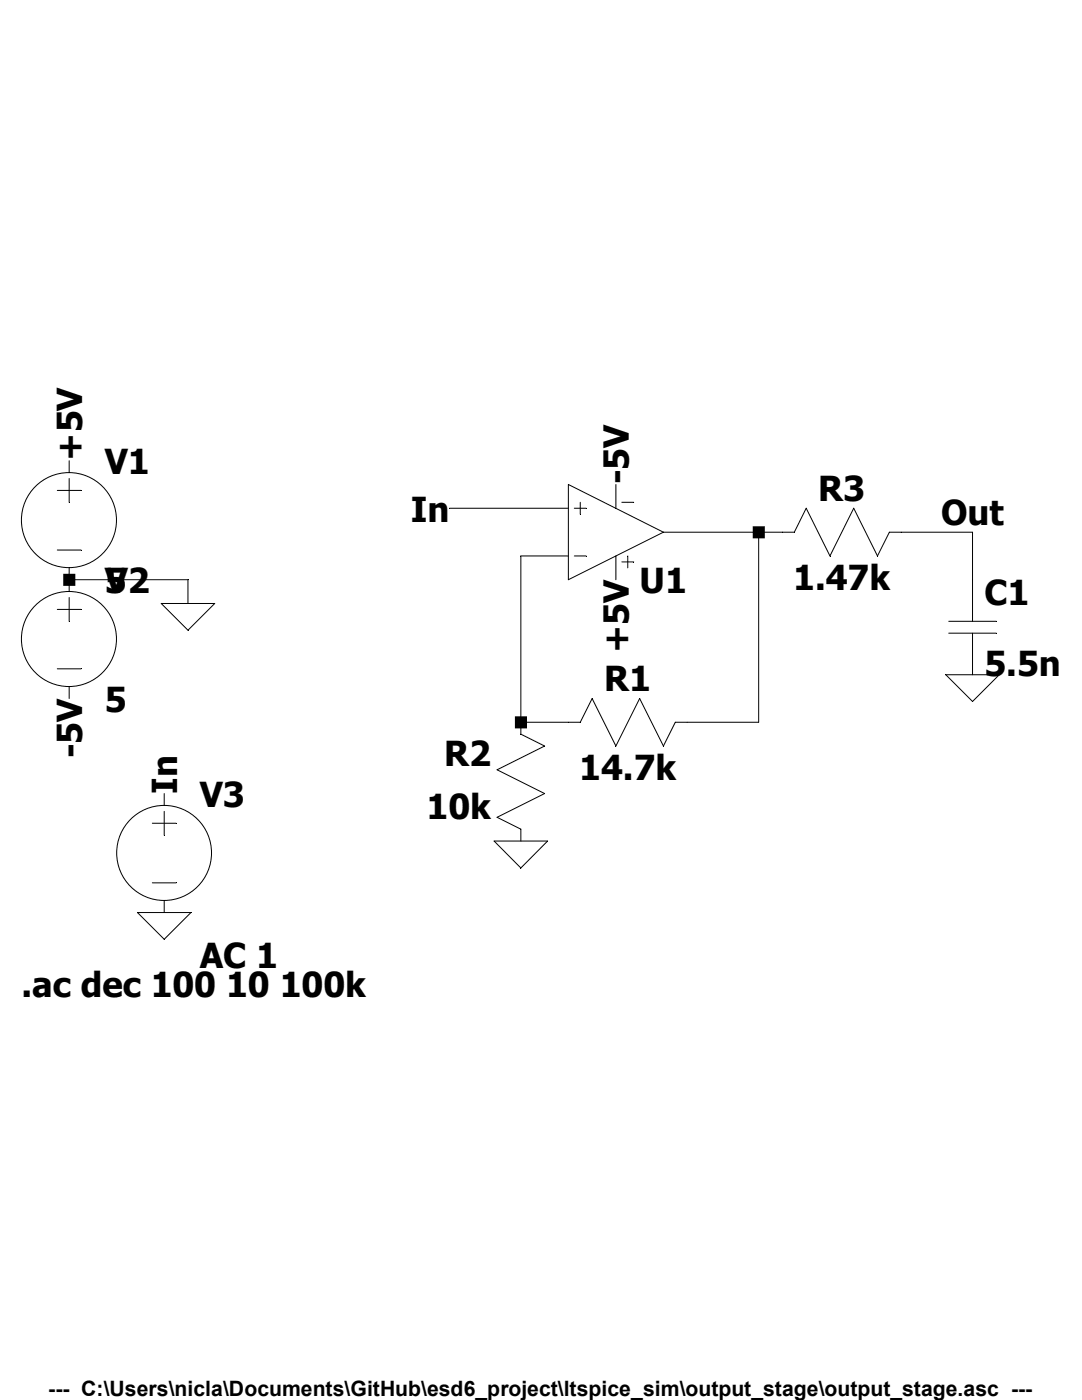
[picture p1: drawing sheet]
<svg xmlns="http://www.w3.org/2000/svg" width="216mm" height="279mm" viewBox="0 0 216 279" stroke-linecap="round" stroke-linejoin="round" font-family="sans-serif">
<g fill="none" stroke="#000" stroke-width=".2">
<path d="M11.4 97.9h4.8M13.8 91.9v2.4M13.8 95.5v4.7M113.4 96.7l19 9.5-19 9.5zM122.9 96.7v4.7M11.4 109.8h4.8M13.8 113.3v4.8M13.8 119.3v4.7M13.8 115.7h23.7v4.7M89.7 101.4h23.7M113.4 111h-9.5v35.5l4.8 2.4-9.5 4.7 9.5 4.8-9.5 4.7 4.7 2.4v2.4M114.6 111h2.4"/>
<path d="M114.6 101.4h2.4M115.8 100.2v2.4M122.9 111v4.7M124.1 112.1h2.3M124.1 100.2h2.3M125.3 111v2.3M132.4 106.2h26.1l2.4-4.8 4.7 9.6 4.7-9.6 4.8 9.6 2.4-4.8h16.6v17.8M151.4 106.2v37.9h-16.7l-2.3 4.8-4.8-9.5-4.7 9.5-4.7-9.5-2.4 4.7h-11.9M11.4 121.6h4.8M11.4 133.5h4.8M13.8 137v2.4M32.2 120.4h10.6l-5.3 5.4z"/>
<path d="M188.7 134.7h10.7l-5.3 5.3zM189.3 124h9.5M189.3 126.4h9.5M194.1 126.4v8.3M32.8 158.4v2.3M30.4 164.3h4.7M30.4 176.2h4.7M32.8 161.9v4.8M32.8 179.7v2.4M98.6 167.9h10.7l-5.4 5.3zM27.4 182.1h10.7l-5.3 5.4z"/>
<circle cx="13.8" cy="103.8" r="9.5"/>
<circle cx="13.8" cy="127.5" r="9.5"/>
<circle cx="32.7" cy="170.2" r="9.5"/>
</g>
<path d="M12.6 114.5h2.4v2.4h-2.4zM102.7 143h2.5v2.4h-2.5zM150.2 105h2.4v2.4h-2.4z" fill-rule="evenodd" fill="#000"/>
<g font-size="6.9">
<text x="16.4" y="91.9" transform="rotate(-90 16.4 91.9)">+5V</text>
<text x="20.9" y="94.7">V1</text>
<text x="125.5" y="96.7" transform="rotate(-90 125.5 96.7)">-5V</text>
<text x="163.3" y="100">R3</text>
<text x="82" y="104.1">In</text>
<text x="187.8" y="104.8">Out</text>
<text x="20.9" y="118.4">5</text>
<text x="20.9" y="118.4">V2</text>
<text x="127.6" y="118.4">U1</text>
<text x="158.3" y="117.8">1.47k</text>
<text x="196.4" y="120.8">C1</text>
<text x="125.5" y="130.3" transform="rotate(-90 125.5 130.3)">+5V</text>
<text x="120.6" y="138">R1</text>
<text x="196.4" y="135">5.5n</text>
<text x="20.9" y="142.1">5</text>
<text x="16.4" y="151.3" transform="rotate(-90 16.4 151.3)">-5V</text>
<text x="88.6" y="152.8">R2</text>
<text x="115.6" y="155.7">14.7k</text>
<text x="35.3" y="158.4" transform="rotate(-90 35.3 158.4)">In</text>
<text x="39.9" y="161.1">V3</text>
<text x="85.1" y="163.4">10k</text>
<text x="39.9" y="193.1">AC 1</text>
<text x="4.3" y="199.1">.ac dec 100 10 100k</text>
</g>
<text font-size="4.2" x="9.6" y="278.7">--- C:\Users\nicla\Documents\GitHub\esd6_project\ltspice_sim\output_stage\output_stage.asc ---</text>
</svg>
